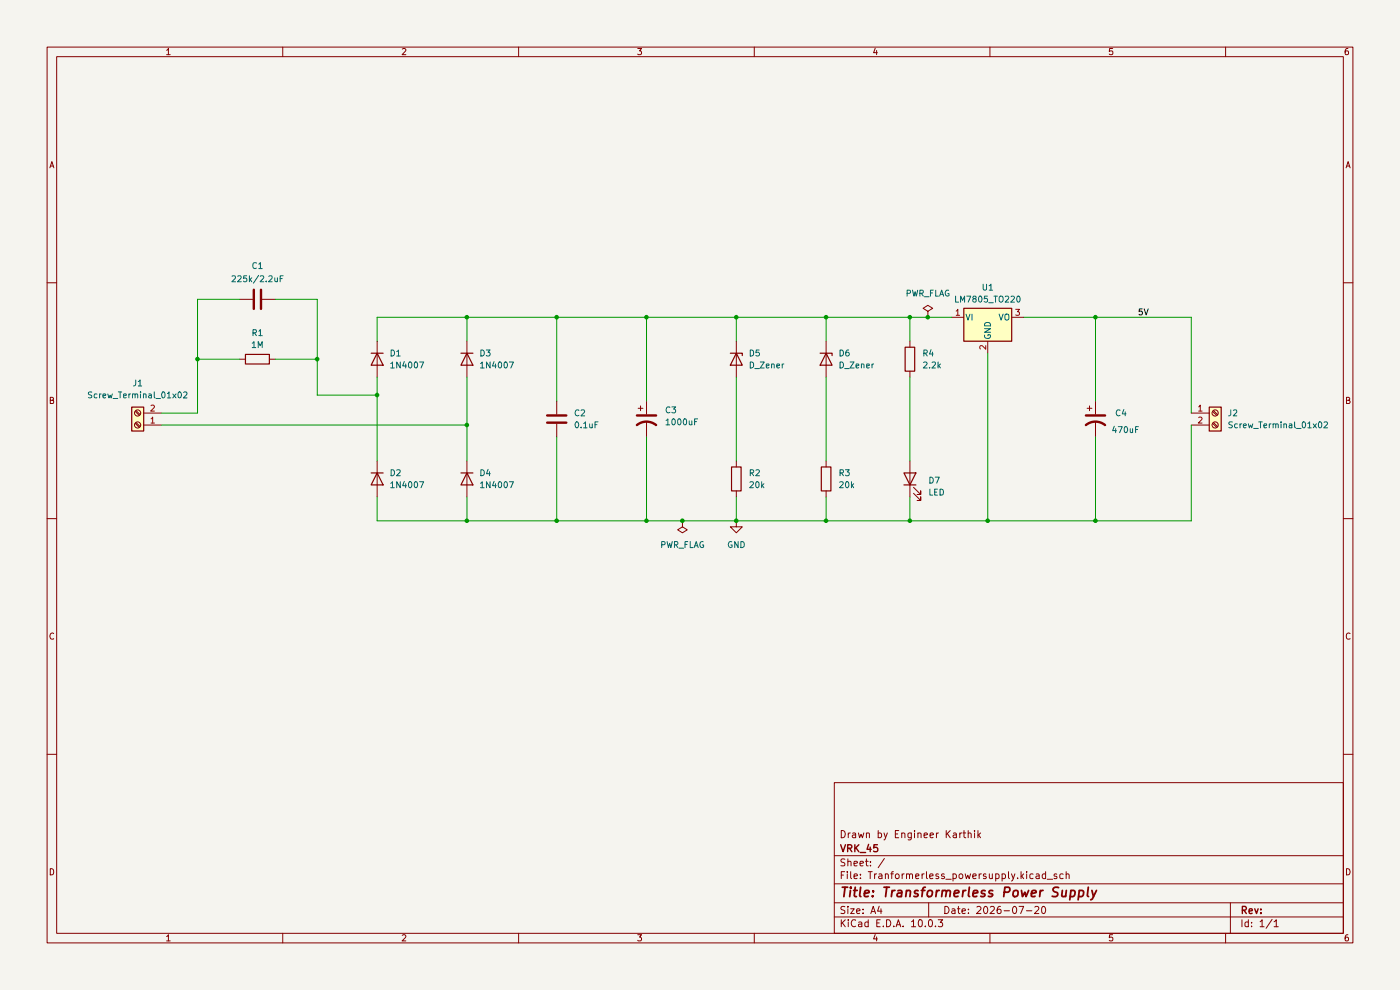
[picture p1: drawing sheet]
(kicad_sch
 (version 20260306)
 (generator "eeschema")
 (generator_version "10.0")
 (paper "A4")
 (title_block
  (title "Transformerless Power Supply")
  (date "2026-07-20")
  (company "VRK_45")
  (comment 1 "Drawn by Engineer Karthik"))
 (lib_symbols
  (symbol "Connector:Screw_Terminal_01x02"
   (pin_names
    (offset 1.016) (hide yes)) (exclude_from_sim no) (in_bom yes) (on_board yes)
   (in_pos_files yes)
   (duplicate_pin_numbers_are_jumpers no)
   (property "Reference" "J" (at 0 2.54 0) (show_name no) (do_not_autoplace no) (effects (font (size 1.27 1.27))))
   (property "Value" "Screw_Terminal_01x02" (at 0 -5.08 0) (show_name no) (do_not_autoplace no) (effects (font (size 1.27 1.27))))
   (property "Footprint" "" (at 0 0 0) (show_name no) (do_not_autoplace no) (hide yes) (effects (font (size 1.27 1.27))))
   (property "Datasheet" "" (at 0 0 0) (show_name no) (do_not_autoplace no) (hide yes) (effects (font (size 1.27 1.27))))
   (property "Description" "Generic screw terminal, single row, 01x02, script generated (kicad-library-utils/schlib/autogen/connector/)" (at 0 0 0) (show_name no) (do_not_autoplace no) (hide yes) (effects (font (size 1.27 1.27))))
   (symbol "Screw_Terminal_01x02_1_1"
    (rectangle (start -1.27 1.27) (end 1.27 -3.81) (stroke (width 0.254) (type default)) (fill (type background)))
    (polyline (pts (xy -0.5334 0.3302) (xy 0.3302 -0.508)) (stroke (width 0.1524) (type default)) (fill (type none)))
    (polyline (pts (xy -0.5334 -2.2098) (xy 0.3302 -3.048)) (stroke (width 0.1524) (type default)) (fill (type none)))
    (polyline (pts (xy -0.3556 0.508) (xy 0.508 -0.3302)) (stroke (width 0.1524) (type default)) (fill (type none)))
    (polyline (pts (xy -0.3556 -2.032) (xy 0.508 -2.8702)) (stroke (width 0.1524) (type default)) (fill (type none)))
    (circle (center 0 0) (radius 0.635) (stroke (width 0.1524) (type default)) (fill (type none)))
    (circle (center 0 -2.54) (radius 0.635) (stroke (width 0.1524) (type default)) (fill (type none)))
    (pin passive line (at -5.08 0 0) (length 3.81) (name "Pin_1" (effects (font (size 1.27 1.27)))) (number "1" (effects (font (size 1.27 1.27)))))
    (pin passive line (at -5.08 -2.54 0) (length 3.81) (name "Pin_2" (effects (font (size 1.27 1.27)))) (number "2" (effects (font (size 1.27 1.27))))))
   (embedded_fonts no))
  (symbol "Device:C"
   (pin_numbers (hide yes))
   (pin_names
    (offset 0.254)) (exclude_from_sim no) (in_bom yes) (on_board yes)
   (in_pos_files yes)
   (duplicate_pin_numbers_are_jumpers no)
   (property "Reference" "C" (at 0.635 2.54 0) (show_name no) (do_not_autoplace no) (effects (font (size 1.27 1.27)) (justify left)))
   (property "Value" "C" (at 0.635 -2.54 0) (show_name no) (do_not_autoplace no) (effects (font (size 1.27 1.27)) (justify left)))
   (property "Footprint" "" (at 0.9652 -3.81 0) (show_name no) (do_not_autoplace no) (hide yes) (effects (font (size 1.27 1.27))))
   (property "Datasheet" "" (at 0 0 0) (show_name no) (do_not_autoplace no) (hide yes) (effects (font (size 1.27 1.27))))
   (property "Description" "Unpolarized capacitor" (at 0 0 0) (show_name no) (do_not_autoplace no) (hide yes) (effects (font (size 1.27 1.27))))
   (symbol "C_0_1"
    (polyline (pts (xy -2.032 0.762) (xy 2.032 0.762)) (stroke (width 0.508) (type default)) (fill (type none)))
    (polyline (pts (xy -2.032 -0.762) (xy 2.032 -0.762)) (stroke (width 0.508) (type default)) (fill (type none))))
   (symbol "C_1_1"
    (pin passive line (at 0 3.81 270) (length 2.794) (name "" (effects (font (size 1.27 1.27)))) (number "1" (effects (font (size 1.27 1.27)))))
    (pin passive line (at 0 -3.81 90) (length 2.794) (name "" (effects (font (size 1.27 1.27)))) (number "2" (effects (font (size 1.27 1.27))))))
   (embedded_fonts no))
  (symbol "Device:C_Polarized_US"
   (pin_numbers (hide yes))
   (pin_names
    (offset 0.254) (hide yes)) (exclude_from_sim no) (in_bom yes) (on_board yes)
   (in_pos_files yes)
   (duplicate_pin_numbers_are_jumpers no)
   (property "Reference" "C" (at 0.635 2.54 0) (show_name no) (do_not_autoplace no) (effects (font (size 1.27 1.27)) (justify left)))
   (property "Value" "C_Polarized_US" (at 0.635 -2.54 0) (show_name no) (do_not_autoplace no) (effects (font (size 1.27 1.27)) (justify left)))
   (property "Footprint" "" (at 0 0 0) (show_name no) (do_not_autoplace no) (hide yes) (effects (font (size 1.27 1.27))))
   (property "Datasheet" "" (at 0 0 0) (show_name no) (do_not_autoplace no) (hide yes) (effects (font (size 1.27 1.27))))
   (property "Description" "Polarized capacitor, US symbol" (at 0 0 0) (show_name no) (do_not_autoplace no) (hide yes) (effects (font (size 1.27 1.27))))
   (symbol "C_Polarized_US_0_1"
    (polyline (pts (xy -2.032 0.762) (xy 2.032 0.762)) (stroke (width 0.508) (type default)) (fill (type none)))
    (polyline (pts (xy -1.778 2.286) (xy -0.762 2.286)) (stroke (width 0) (type default)) (fill (type none)))
    (polyline (pts (xy -1.27 1.778) (xy -1.27 2.794)) (stroke (width 0) (type default)) (fill (type none)))
    (arc (start -2.032 -1.27) (mid 0 -0.5572) (end 2.032 -1.27) (stroke (width 0.508) (type default)) (fill (type none))))
   (symbol "C_Polarized_US_1_1"
    (pin passive line (at 0 3.81 270) (length 2.794) (name "" (effects (font (size 1.27 1.27)))) (number "1" (effects (font (size 1.27 1.27)))))
    (pin passive line (at 0 -3.81 90) (length 3.302) (name "" (effects (font (size 1.27 1.27)))) (number "2" (effects (font (size 1.27 1.27))))))
   (embedded_fonts no))
  (symbol "Device:D_Zener"
   (pin_numbers (hide yes))
   (pin_names
    (offset 1.016) (hide yes)) (exclude_from_sim no) (in_bom yes) (on_board yes)
   (in_pos_files yes)
   (duplicate_pin_numbers_are_jumpers no)
   (property "Reference" "D" (at 0 2.54 0) (show_name no) (do_not_autoplace no) (effects (font (size 1.27 1.27))))
   (property "Value" "D_Zener" (at 0 -2.54 0) (show_name no) (do_not_autoplace no) (effects (font (size 1.27 1.27))))
   (property "Footprint" "" (at 0 0 0) (show_name no) (do_not_autoplace no) (hide yes) (effects (font (size 1.27 1.27))))
   (property "Datasheet" "" (at 0 0 0) (show_name no) (do_not_autoplace no) (hide yes) (effects (font (size 1.27 1.27))))
   (property "Description" "Zener diode" (at 0 0 0) (show_name no) (do_not_autoplace no) (hide yes) (effects (font (size 1.27 1.27))))
   (symbol "D_Zener_0_1"
    (polyline (pts (xy -1.27 -1.27) (xy -1.27 1.27) (xy -0.762 1.27)) (stroke (width 0.254) (type default)) (fill (type none)))
    (polyline (pts (xy 1.27 0) (xy -1.27 0)) (stroke (width 0) (type default)) (fill (type none)))
    (polyline (pts (xy 1.27 -1.27) (xy 1.27 1.27) (xy -1.27 0) (xy 1.27 -1.27)) (stroke (width 0.254) (type default)) (fill (type none))))
   (symbol "D_Zener_1_1"
    (pin passive line (at -3.81 0 0) (length 2.54) (name "K" (effects (font (size 1.27 1.27)))) (number "1" (effects (font (size 1.27 1.27)))))
    (pin passive line (at 3.81 0 180) (length 2.54) (name "A" (effects (font (size 1.27 1.27)))) (number "2" (effects (font (size 1.27 1.27))))))
   (embedded_fonts no))
  (symbol "Device:LED"
   (pin_numbers (hide yes))
   (pin_names
    (offset 1.016) (hide yes)) (exclude_from_sim no) (in_bom yes) (on_board yes)
   (in_pos_files yes)
   (duplicate_pin_numbers_are_jumpers no)
   (property "Reference" "D" (at 0 2.54 0) (show_name no) (do_not_autoplace no) (effects (font (size 1.27 1.27))))
   (property "Value" "LED" (at 0 -2.54 0) (show_name no) (do_not_autoplace no) (effects (font (size 1.27 1.27))))
   (property "Footprint" "" (at 0 0 0) (show_name no) (do_not_autoplace no) (hide yes) (effects (font (size 1.27 1.27))))
   (property "Datasheet" "" (at 0 0 0) (show_name no) (do_not_autoplace no) (hide yes) (effects (font (size 1.27 1.27))))
   (property "Description" "Light emitting diode" (at 0 0 0) (show_name no) (do_not_autoplace no) (hide yes) (effects (font (size 1.27 1.27))))
   (property "Sim.Pins" "1=K 2=A" (at 0 0 0) (show_name no) (do_not_autoplace no) (hide yes) (effects (font (size 1.27 1.27))))
   (symbol "LED_0_1"
    (polyline (pts (xy -3.048 -0.762) (xy -4.572 -2.286) (xy -3.81 -2.286) (xy -4.572 -2.286) (xy -4.572 -1.524)) (stroke (width 0) (type default)) (fill (type none)))
    (polyline (pts (xy -1.778 -0.762) (xy -3.302 -2.286) (xy -2.54 -2.286) (xy -3.302 -2.286) (xy -3.302 -1.524)) (stroke (width 0) (type default)) (fill (type none)))
    (polyline (pts (xy -1.27 0) (xy 1.27 0)) (stroke (width 0) (type default)) (fill (type none)))
    (polyline (pts (xy -1.27 -1.27) (xy -1.27 1.27)) (stroke (width 0.254) (type default)) (fill (type none)))
    (polyline (pts (xy 1.27 -1.27) (xy 1.27 1.27) (xy -1.27 0) (xy 1.27 -1.27)) (stroke (width 0.254) (type default)) (fill (type none))))
   (symbol "LED_1_1"
    (pin passive line (at -3.81 0 0) (length 2.54) (name "K" (effects (font (size 1.27 1.27)))) (number "1" (effects (font (size 1.27 1.27)))))
    (pin passive line (at 3.81 0 180) (length 2.54) (name "A" (effects (font (size 1.27 1.27)))) (number "2" (effects (font (size 1.27 1.27))))))
   (embedded_fonts no))
  (symbol "Device:R"
   (pin_numbers (hide yes))
   (pin_names
    (offset 0)) (exclude_from_sim no) (in_bom yes) (on_board yes)
   (in_pos_files yes)
   (duplicate_pin_numbers_are_jumpers no)
   (property "Reference" "R" (at 2.032 0 90) (show_name no) (do_not_autoplace no) (effects (font (size 1.27 1.27))))
   (property "Value" "R" (at 0 0 90) (show_name no) (do_not_autoplace no) (effects (font (size 1.27 1.27))))
   (property "Footprint" "" (at -1.778 0 90) (show_name no) (do_not_autoplace no) (hide yes) (effects (font (size 1.27 1.27))))
   (property "Datasheet" "" (at 0 0 0) (show_name no) (do_not_autoplace no) (hide yes) (effects (font (size 1.27 1.27))))
   (property "Description" "Resistor" (at 0 0 0) (show_name no) (do_not_autoplace no) (hide yes) (effects (font (size 1.27 1.27))))
   (symbol "R_0_1"
    (rectangle (start -1.016 -2.54) (end 1.016 2.54) (stroke (width 0.254) (type default)) (fill (type none))))
   (symbol "R_1_1"
    (pin passive line (at 0 3.81 270) (length 1.27) (name "" (effects (font (size 1.27 1.27)))) (number "1" (effects (font (size 1.27 1.27)))))
    (pin passive line (at 0 -3.81 90) (length 1.27) (name "" (effects (font (size 1.27 1.27)))) (number "2" (effects (font (size 1.27 1.27))))))
   (embedded_fonts no))
  (symbol "Diode:1N4007"
   (pin_numbers (hide yes))
   (pin_names (hide yes)) (exclude_from_sim no) (in_bom yes) (on_board yes)
   (in_pos_files yes)
   (duplicate_pin_numbers_are_jumpers no)
   (property "Reference" "D" (at 0 2.54 0) (show_name no) (do_not_autoplace no) (effects (font (size 1.27 1.27))))
   (property "Value" "1N4007" (at 0 -2.54 0) (show_name no) (do_not_autoplace no) (effects (font (size 1.27 1.27))))
   (property "Footprint" "Diode_THT:D_DO-41_SOD81_P10.16mm_Horizontal" (at 0 -4.445 0) (show_name no) (do_not_autoplace no) (hide yes) (effects (font (size 1.27 1.27))))
   (property "Datasheet" "http://www.vishay.com/docs/88503/1n4001.pdf" (at 0 0 0) (show_name no) (do_not_autoplace no) (hide yes) (effects (font (size 1.27 1.27))))
   (property "Description" "1000V 1A General Purpose Rectifier Diode, DO-41" (at 0 0 0) (show_name no) (do_not_autoplace no) (hide yes) (effects (font (size 1.27 1.27))))
   (property "Sim.Device" "D" (at 0 0 0) (show_name no) (do_not_autoplace no) (hide yes) (effects (font (size 1.27 1.27))))
   (property "Sim.Pins" "1=K 2=A" (at 0 0 0) (show_name no) (do_not_autoplace no) (hide yes) (effects (font (size 1.27 1.27))))
   (symbol "1N4007_0_1"
    (polyline (pts (xy -1.27 1.27) (xy -1.27 -1.27)) (stroke (width 0.254) (type default)) (fill (type none)))
    (polyline (pts (xy 1.27 1.27) (xy 1.27 -1.27) (xy -1.27 0) (xy 1.27 1.27)) (stroke (width 0.254) (type default)) (fill (type none)))
    (polyline (pts (xy 1.27 0) (xy -1.27 0)) (stroke (width 0) (type default)) (fill (type none))))
   (symbol "1N4007_1_1"
    (pin passive line (at -3.81 0 0) (length 2.54) (name "K" (effects (font (size 1.27 1.27)))) (number "1" (effects (font (size 1.27 1.27)))))
    (pin passive line (at 3.81 0 180) (length 2.54) (name "A" (effects (font (size 1.27 1.27)))) (number "2" (effects (font (size 1.27 1.27))))))
   (embedded_fonts no))
  (symbol "Regulator_Linear:LM7805_TO220"
   (pin_names
    (offset 0.254)) (exclude_from_sim no) (in_bom yes) (on_board yes)
   (in_pos_files yes)
   (duplicate_pin_numbers_are_jumpers no)
   (property "Reference" "U" (at -3.81 3.175 0) (show_name no) (do_not_autoplace no) (effects (font (size 1.27 1.27))))
   (property "Value" "LM7805_TO220" (at 0 3.175 0) (show_name no) (do_not_autoplace no) (effects (font (size 1.27 1.27)) (justify left)))
   (property "Footprint" "Package_TO_SOT_THT:TO-220-3_Vertical" (at 0 5.715 0) (show_name no) (do_not_autoplace no) (hide yes) (effects (font (size 1.27 1.27)
    (italic yes))))
   (property "Datasheet" "https://www.onsemi.cn/PowerSolutions/document/MC7800-D.PDF" (at 0 -1.27 0) (show_name no) (do_not_autoplace no) (hide yes) (effects (font (size 1.27 1.27))))
   (property "Description" "Positive 1A 35V Linear Regulator, Fixed Output 5V, TO-220" (at 0 0 0) (show_name no) (do_not_autoplace no) (hide yes) (effects (font (size 1.27 1.27))))
   (symbol "LM7805_TO220_0_1"
    (rectangle (start -5.08 1.905) (end 5.08 -5.08) (stroke (width 0.254) (type default)) (fill (type background))))
   (symbol "LM7805_TO220_1_1"
    (pin power_in line (at -7.62 0 0) (length 2.54) (name "VI" (effects (font (size 1.27 1.27)))) (number "1" (effects (font (size 1.27 1.27)))))
    (pin power_in line (at 0 -7.62 90) (length 2.54) (name "GND" (effects (font (size 1.27 1.27)))) (number "2" (effects (font (size 1.27 1.27)))))
    (pin power_out line (at 7.62 0 180) (length 2.54) (name "VO" (effects (font (size 1.27 1.27)))) (number "3" (effects (font (size 1.27 1.27))))))
   (embedded_fonts no))
  (symbol "power:GND"
   (power global)
   (pin_numbers (hide yes))
   (pin_names
    (offset 0) (hide yes)) (exclude_from_sim no) (in_bom yes) (on_board yes)
   (in_pos_files yes)
   (duplicate_pin_numbers_are_jumpers no)
   (property "Reference" "#PWR" (at 0 -6.35 0) (show_name no) (do_not_autoplace no) (hide yes) (effects (font (size 1.27 1.27))))
   (property "Value" "GND" (at 0 -3.81 0) (show_name no) (do_not_autoplace no) (effects (font (size 1.27 1.27))))
   (property "Footprint" "" (at 0 0 0) (show_name no) (do_not_autoplace no) (hide yes) (effects (font (size 1.27 1.27))))
   (property "Datasheet" "" (at 0 0 0) (show_name no) (do_not_autoplace no) (hide yes) (effects (font (size 1.27 1.27))))
   (property "Description" "Power symbol creates a global label with name \"GND\" , ground" (at 0 0 0) (show_name no) (do_not_autoplace no) (hide yes) (effects (font (size 1.27 1.27))))
   (symbol "GND_0_1"
    (polyline (pts (xy 0 0) (xy 0 -1.27) (xy 1.27 -1.27) (xy 0 -2.54) (xy -1.27 -1.27) (xy 0 -1.27)) (stroke (width 0) (type default)) (fill (type none))))
   (symbol "GND_1_1"
    (pin power_in line (at 0 0 270) (length 0) (name "" (effects (font (size 1.27 1.27)))) (number "1" (effects (font (size 1.27 1.27))))))
   (embedded_fonts no))
  (symbol "power:PWR_FLAG"
   (power global)
   (pin_numbers (hide yes))
   (pin_names
    (offset 0) (hide yes)) (exclude_from_sim no) (in_bom yes) (on_board yes)
   (in_pos_files yes)
   (duplicate_pin_numbers_are_jumpers no)
   (property "Reference" "#FLG" (at 0 1.905 0) (show_name no) (do_not_autoplace no) (hide yes) (effects (font (size 1.27 1.27))))
   (property "Value" "PWR_FLAG" (at 0 3.81 0) (show_name no) (do_not_autoplace no) (effects (font (size 1.27 1.27))))
   (property "Footprint" "" (at 0 0 0) (show_name no) (do_not_autoplace no) (hide yes) (effects (font (size 1.27 1.27))))
   (property "Datasheet" "" (at 0 0 0) (show_name no) (do_not_autoplace no) (hide yes) (effects (font (size 1.27 1.27))))
   (property "Description" "Special symbol for telling ERC where power comes from" (at 0 0 0) (show_name no) (do_not_autoplace no) (hide yes) (effects (font (size 1.27 1.27))))
   (symbol "PWR_FLAG_0_0"
    (pin power_out line (at 0 0 90) (length 0) (name "" (effects (font (size 1.27 1.27)))) (number "1" (effects (font (size 1.27 1.27))))))
   (symbol "PWR_FLAG_0_1"
    (polyline (pts (xy 0 0) (xy 0 1.27) (xy -1.016 1.905) (xy 0 2.54) (xy 1.016 1.905) (xy 0 1.27)) (stroke (width 0) (type default)) (fill (type none))))
   (embedded_fonts no)))
 (junction
  (at 99.06 90.17)
  (diameter 0)
  (color 0 0 0 0))
 (junction
  (at 99.06 110.49)
  (diameter 0)
  (color 0 0 0 0))
 (junction
  (at 156.21 110.49)
  (diameter 0)
  (color 0 0 0 0))
 (junction
  (at 137.16 110.49)
  (diameter 0)
  (color 0 0 0 0))
 (junction
  (at 41.91 76.2)
  (diameter 0)
  (color 0 0 0 0))
 (junction
  (at 137.16 67.31)
  (diameter 0)
  (color 0 0 0 0))
 (junction
  (at 193.04 110.49)
  (diameter 0)
  (color 0 0 0 0))
 (junction
  (at 118.11 110.49)
  (diameter 0)
  (color 0 0 0 0))
 (junction
  (at 156.21 67.31)
  (diameter 0)
  (color 0 0 0 0))
 (junction
  (at 118.11 67.31)
  (diameter 0)
  (color 0 0 0 0))
 (junction
  (at 175.26 67.31)
  (diameter 0)
  (color 0 0 0 0))
 (junction
  (at 99.06 67.31)
  (diameter 0)
  (color 0 0 0 0))
 (junction
  (at 144.78 110.49)
  (diameter 0)
  (color 0 0 0 0))
 (junction
  (at 196.85 67.31)
  (diameter 0)
  (color 0 0 0 0))
 (junction
  (at 67.31 76.2)
  (diameter 0)
  (color 0 0 0 0))
 (junction
  (at 232.41 67.31)
  (diameter 0)
  (color 0 0 0 0))
 (junction
  (at 232.41 110.49)
  (diameter 0)
  (color 0 0 0 0))
 (junction
  (at 175.26 110.49)
  (diameter 0)
  (color 0 0 0 0))
 (junction
  (at 193.04 67.31)
  (diameter 0)
  (color 0 0 0 0))
 (junction
  (at 80.01 83.82)
  (diameter 0)
  (color 0 0 0 0))
 (junction
  (at 209.55 110.49)
  (diameter 0)
  (color 0 0 0 0))
 (wire
  (pts (xy 58.42 76.2) (xy 67.31 76.2))
  (stroke (width 0) (type default)))
 (wire
  (pts (xy 156.21 72.39) (xy 156.21 67.31))
  (stroke (width 0) (type default)))
 (wire
  (pts (xy 99.06 80.01) (xy 99.06 90.17))
  (stroke (width 0) (type default)))
 (wire
  (pts (xy 232.41 92.71) (xy 232.41 110.49))
  (stroke (width 0) (type default)))
 (wire
  (pts (xy 193.04 67.31) (xy 193.04 72.39))
  (stroke (width 0) (type default)))
 (wire
  (pts (xy 175.26 67.31) (xy 193.04 67.31))
  (stroke (width 0) (type default)))
 (wire
  (pts (xy 80.01 80.01) (xy 80.01 83.82))
  (stroke (width 0) (type default)))
 (wire
  (pts (xy 41.91 63.5) (xy 41.91 76.2))
  (stroke (width 0) (type default)))
 (wire
  (pts (xy 67.31 83.82) (xy 80.01 83.82))
  (stroke (width 0) (type default)))
 (wire
  (pts (xy 99.06 67.31) (xy 118.11 67.31))
  (stroke (width 0) (type default)))
 (wire
  (pts (xy 50.8 76.2) (xy 41.91 76.2))
  (stroke (width 0) (type default)))
 (wire
  (pts (xy 209.55 110.49) (xy 232.41 110.49))
  (stroke (width 0) (type default)))
 (wire
  (pts (xy 232.41 67.31) (xy 232.41 85.09))
  (stroke (width 0) (type default)))
 (wire
  (pts (xy 137.16 92.71) (xy 137.16 110.49))
  (stroke (width 0) (type default)))
 (wire
  (pts (xy 193.04 105.41) (xy 193.04 110.49))
  (stroke (width 0) (type default)))
 (wire
  (pts (xy 118.11 92.71) (xy 118.11 110.49))
  (stroke (width 0) (type default)))
 (wire
  (pts (xy 232.41 110.49) (xy 252.73 110.49))
  (stroke (width 0) (type default)))
 (wire
  (pts (xy 118.11 110.49) (xy 99.06 110.49))
  (stroke (width 0) (type default)))
 (wire
  (pts (xy 232.41 67.31) (xy 252.73 67.31))
  (stroke (width 0) (type default)))
 (wire
  (pts (xy 80.01 83.82) (xy 80.01 97.79))
  (stroke (width 0) (type default)))
 (wire
  (pts (xy 175.26 80.01) (xy 175.26 97.79))
  (stroke (width 0) (type default)))
 (wire
  (pts (xy 196.85 67.31) (xy 201.93 67.31))
  (stroke (width 0) (type default)))
 (wire
  (pts (xy 67.31 63.5) (xy 67.31 76.2))
  (stroke (width 0) (type default)))
 (wire
  (pts (xy 80.01 110.49) (xy 99.06 110.49))
  (stroke (width 0) (type default)))
 (wire
  (pts (xy 137.16 110.49) (xy 118.11 110.49))
  (stroke (width 0) (type default)))
 (wire
  (pts (xy 193.04 110.49) (xy 209.55 110.49))
  (stroke (width 0) (type default)))
 (wire
  (pts (xy 118.11 85.09) (xy 118.11 67.31))
  (stroke (width 0) (type default)))
 (wire
  (pts (xy 118.11 67.31) (xy 137.16 67.31))
  (stroke (width 0) (type default)))
 (wire
  (pts (xy 144.78 110.49) (xy 137.16 110.49))
  (stroke (width 0) (type default)))
 (wire
  (pts (xy 193.04 67.31) (xy 196.85 67.31))
  (stroke (width 0) (type default)))
 (wire
  (pts (xy 99.06 90.17) (xy 99.06 97.79))
  (stroke (width 0) (type default)))
 (wire
  (pts (xy 175.26 72.39) (xy 175.26 67.31))
  (stroke (width 0) (type default)))
 (wire
  (pts (xy 99.06 110.49) (xy 99.06 105.41))
  (stroke (width 0) (type default)))
 (wire
  (pts (xy 252.73 87.63) (xy 252.73 67.31))
  (stroke (width 0) (type default)))
 (wire
  (pts (xy 80.01 67.31) (xy 99.06 67.31))
  (stroke (width 0) (type default)))
 (wire
  (pts (xy 41.91 76.2) (xy 41.91 87.63))
  (stroke (width 0) (type default)))
 (wire
  (pts (xy 34.29 90.17) (xy 99.06 90.17))
  (stroke (width 0) (type default)))
 (wire
  (pts (xy 137.16 67.31) (xy 137.16 85.09))
  (stroke (width 0) (type default)))
 (wire
  (pts (xy 175.26 67.31) (xy 156.21 67.31))
  (stroke (width 0) (type default)))
 (wire
  (pts (xy 80.01 105.41) (xy 80.01 110.49))
  (stroke (width 0) (type default)))
 (wire
  (pts (xy 156.21 110.49) (xy 144.78 110.49))
  (stroke (width 0) (type default)))
 (wire
  (pts (xy 175.26 105.41) (xy 175.26 110.49))
  (stroke (width 0) (type default)))
 (wire
  (pts (xy 80.01 72.39) (xy 80.01 67.31))
  (stroke (width 0) (type default)))
 (wire
  (pts (xy 175.26 110.49) (xy 193.04 110.49))
  (stroke (width 0) (type default)))
 (wire
  (pts (xy 67.31 76.2) (xy 67.31 83.82))
  (stroke (width 0) (type default)))
 (wire
  (pts (xy 252.73 90.17) (xy 252.73 110.49))
  (stroke (width 0) (type default)))
 (wire
  (pts (xy 209.55 74.93) (xy 209.55 110.49))
  (stroke (width 0) (type default)))
 (wire
  (pts (xy 58.42 63.5) (xy 67.31 63.5))
  (stroke (width 0) (type default)))
 (wire
  (pts (xy 217.17 67.31) (xy 232.41 67.31))
  (stroke (width 0) (type default)))
 (wire
  (pts (xy 193.04 80.01) (xy 193.04 97.79))
  (stroke (width 0) (type default)))
 (wire
  (pts (xy 156.21 105.41) (xy 156.21 110.49))
  (stroke (width 0) (type default)))
 (wire
  (pts (xy 41.91 63.5) (xy 50.8 63.5))
  (stroke (width 0) (type default)))
 (wire
  (pts (xy 156.21 67.31) (xy 137.16 67.31))
  (stroke (width 0) (type default)))
 (wire
  (pts (xy 99.06 67.31) (xy 99.06 72.39))
  (stroke (width 0) (type default)))
 (wire
  (pts (xy 175.26 110.49) (xy 156.21 110.49))
  (stroke (width 0) (type default)))
 (wire
  (pts (xy 156.21 80.01) (xy 156.21 97.79))
  (stroke (width 0) (type default)))
 (wire
  (pts (xy 34.29 87.63) (xy 41.91 87.63))
  (stroke (width 0) (type default)))
 (label "5V"
  (at 241.3 67.31 0)
  (effects (font (size 1.27 1.27)) (justify left bottom)))
 (symbol
  (lib_id "Diode:1N4007")
  (at 99.06 101.6 270)
  (unit 1)
  (body_style 1)
  (exclude_from_sim no)
  (in_bom yes)
  (on_board yes)
  (in_pos_files yes)
  (dnp no)
  (fields_autoplaced yes)
  (property "Reference" "D4" (at 101.6 100.3299 90) (show_name no) (do_not_autoplace no) (effects (font (size 1.27 1.27)) (justify left)))
  (property "Value" "1N4007" (at 101.6 102.8699 90) (show_name no) (do_not_autoplace no) (effects (font (size 1.27 1.27)) (justify left)))
  (property "Footprint" "Diode_THT:D_DO-41_SOD81_P10.16mm_Horizontal" (at 94.615 101.6 0) (hide yes) (show_name no) (do_not_autoplace no) (effects (font (size 1.27 1.27))))
  (property "Datasheet" "http://www.vishay.com/docs/88503/1n4001.pdf" (at 99.06 101.6 0) (hide yes) (show_name no) (do_not_autoplace no) (effects (font (size 1.27 1.27))))
  (property "Description" "1000V 1A General Purpose Rectifier Diode, DO-41" (at 99.06 101.6 0) (hide yes) (show_name no) (do_not_autoplace no) (effects (font (size 1.27 1.27))))
  (property "Sim.Device" "D" (at 99.06 101.6 0) (hide yes) (show_name no) (do_not_autoplace no) (effects (font (size 1.27 1.27))))
  (property "Sim.Pins" "1=K 2=A" (at 99.06 101.6 0) (hide yes) (show_name no) (do_not_autoplace no) (effects (font (size 1.27 1.27))))
  (pin "2")
  (pin "1"))
 (symbol
  (lib_id "Diode:1N4007")
  (at 80.01 101.6 270)
  (unit 1)
  (body_style 1)
  (exclude_from_sim no)
  (in_bom yes)
  (on_board yes)
  (in_pos_files yes)
  (dnp no)
  (fields_autoplaced yes)
  (property "Reference" "D2" (at 82.55 100.3299 90) (show_name no) (do_not_autoplace no) (effects (font (size 1.27 1.27)) (justify left)))
  (property "Value" "1N4007" (at 82.55 102.8699 90) (show_name no) (do_not_autoplace no) (effects (font (size 1.27 1.27)) (justify left)))
  (property "Footprint" "Diode_THT:D_DO-41_SOD81_P10.16mm_Horizontal" (at 75.565 101.6 0) (hide yes) (show_name no) (do_not_autoplace no) (effects (font (size 1.27 1.27))))
  (property "Datasheet" "http://www.vishay.com/docs/88503/1n4001.pdf" (at 80.01 101.6 0) (hide yes) (show_name no) (do_not_autoplace no) (effects (font (size 1.27 1.27))))
  (property "Description" "1000V 1A General Purpose Rectifier Diode, DO-41" (at 80.01 101.6 0) (hide yes) (show_name no) (do_not_autoplace no) (effects (font (size 1.27 1.27))))
  (property "Sim.Device" "D" (at 80.01 101.6 0) (hide yes) (show_name no) (do_not_autoplace no) (effects (font (size 1.27 1.27))))
  (property "Sim.Pins" "1=K 2=A" (at 80.01 101.6 0) (hide yes) (show_name no) (do_not_autoplace no) (effects (font (size 1.27 1.27))))
  (pin "2")
  (pin "1"))
 (symbol
  (lib_id "Device:R")
  (at 175.26 101.6 0)
  (unit 1)
  (body_style 1)
  (exclude_from_sim no)
  (in_bom yes)
  (on_board yes)
  (in_pos_files yes)
  (dnp no)
  (fields_autoplaced yes)
  (property "Reference" "R3" (at 177.8 100.3299 0) (show_name no) (do_not_autoplace no) (effects (font (size 1.27 1.27)) (justify left)))
  (property "Value" "20k" (at 177.8 102.8699 0) (show_name no) (do_not_autoplace no) (effects (font (size 1.27 1.27)) (justify left)))
  (property "Footprint" "Resistor_THT:R_Axial_DIN0207_L6.3mm_D2.5mm_P7.62mm_Horizontal" (at 173.482 101.6 90) (hide yes) (show_name no) (do_not_autoplace no) (effects (font (size 1.27 1.27))))
  (property "Datasheet" "" (at 175.26 101.6 0) (hide yes) (show_name no) (do_not_autoplace no) (effects (font (size 1.27 1.27))))
  (property "Description" "Resistor" (at 175.26 101.6 0) (hide yes) (show_name no) (do_not_autoplace no) (effects (font (size 1.27 1.27))))
  (pin "1")
  (pin "2"))
 (symbol
  (lib_id "Connector:Screw_Terminal_01x02")
  (at 257.81 87.63 0)
  (unit 1)
  (body_style 1)
  (exclude_from_sim no)
  (in_bom yes)
  (on_board yes)
  (in_pos_files yes)
  (dnp no)
  (fields_autoplaced yes)
  (property "Reference" "J2" (at 260.35 87.6299 0) (show_name no) (do_not_autoplace no) (effects (font (size 1.27 1.27)) (justify left)))
  (property "Value" "Screw_Terminal_01x02" (at 260.35 90.1699 0) (show_name no) (do_not_autoplace no) (effects (font (size 1.27 1.27)) (justify left)))
  (property "Footprint" "TerminalBlock_Phoenix:TerminalBlock_Phoenix_PT-1,5-2-5.0-H_1x02_P5.00mm_Horizontal" (at 257.81 87.63 0) (hide yes) (show_name no) (do_not_autoplace no) (effects (font (size 1.27 1.27))))
  (property "Datasheet" "" (at 257.81 87.63 0) (hide yes) (show_name no) (do_not_autoplace no) (effects (font (size 1.27 1.27))))
  (property "Description" "Generic screw terminal, single row, 01x02, script generated (kicad-library-utils/schlib/autogen/connector/)" (at 257.81 87.63 0) (hide yes) (show_name no) (do_not_autoplace no) (effects (font (size 1.27 1.27))))
  (pin "1")
  (pin "2"))
 (symbol
  (lib_id "Device:C")
  (at 118.11 88.9 0)
  (unit 1)
  (body_style 1)
  (exclude_from_sim no)
  (in_bom yes)
  (on_board yes)
  (in_pos_files yes)
  (dnp no)
  (property "Reference" "C2" (at 121.666 87.63 0) (show_name no) (do_not_autoplace no) (effects (font (size 1.27 1.27)) (justify left)))
  (property "Value" "0.1uF" (at 121.666 90.17 0) (show_name no) (do_not_autoplace no) (effects (font (size 1.27 1.27)) (justify left)))
  (property "Footprint" "Capacitor_THT:C_Disc_D4.7mm_W2.5mm_P5.00mm" (at 119.0752 92.71 0) (hide yes) (show_name no) (do_not_autoplace no) (effects (font (size 1.27 1.27))))
  (property "Datasheet" "" (at 118.11 88.9 0) (hide yes) (show_name no) (do_not_autoplace no) (effects (font (size 1.27 1.27))))
  (property "Description" "Unpolarized capacitor" (at 118.11 88.9 0) (hide yes) (show_name no) (do_not_autoplace no) (effects (font (size 1.27 1.27))))
  (pin "1")
  (pin "2"))
 (symbol
  (lib_id "Diode:1N4007")
  (at 80.01 76.2 270)
  (unit 1)
  (body_style 1)
  (exclude_from_sim no)
  (in_bom yes)
  (on_board yes)
  (in_pos_files yes)
  (dnp no)
  (fields_autoplaced yes)
  (property "Reference" "D1" (at 82.55 74.9299 90) (show_name no) (do_not_autoplace no) (effects (font (size 1.27 1.27)) (justify left)))
  (property "Value" "1N4007" (at 82.55 77.4699 90) (show_name no) (do_not_autoplace no) (effects (font (size 1.27 1.27)) (justify left)))
  (property "Footprint" "Diode_THT:D_DO-41_SOD81_P10.16mm_Horizontal" (at 75.565 76.2 0) (hide yes) (show_name no) (do_not_autoplace no) (effects (font (size 1.27 1.27))))
  (property "Datasheet" "http://www.vishay.com/docs/88503/1n4001.pdf" (at 80.01 76.2 0) (hide yes) (show_name no) (do_not_autoplace no) (effects (font (size 1.27 1.27))))
  (property "Description" "1000V 1A General Purpose Rectifier Diode, DO-41" (at 80.01 76.2 0) (hide yes) (show_name no) (do_not_autoplace no) (effects (font (size 1.27 1.27))))
  (property "Sim.Device" "D" (at 80.01 76.2 0) (hide yes) (show_name no) (do_not_autoplace no) (effects (font (size 1.27 1.27))))
  (property "Sim.Pins" "1=K 2=A" (at 80.01 76.2 0) (hide yes) (show_name no) (do_not_autoplace no) (effects (font (size 1.27 1.27))))
  (pin "2")
  (pin "1"))
 (symbol
  (lib_id "Device:C_Polarized_US")
  (at 232.41 88.9 0)
  (unit 1)
  (body_style 1)
  (exclude_from_sim no)
  (in_bom yes)
  (on_board yes)
  (in_pos_files yes)
  (dnp no)
  (property "Reference" "C4" (at 236.474 87.63 0) (show_name no) (do_not_autoplace no) (effects (font (size 1.27 1.27)) (justify left)))
  (property "Value" "470uF" (at 235.712 91.186 0) (show_name no) (do_not_autoplace no) (effects (font (size 1.27 1.27)) (justify left)))
  (property "Footprint" "Capacitor_THT:CP_Radial_D10.0mm_P3.80mm" (at 232.41 88.9 0) (hide yes) (show_name no) (do_not_autoplace no) (effects (font (size 1.27 1.27))))
  (property "Datasheet" "" (at 232.41 88.9 0) (hide yes) (show_name no) (do_not_autoplace no) (effects (font (size 1.27 1.27))))
  (property "Description" "Polarized capacitor, US symbol" (at 232.41 88.9 0) (hide yes) (show_name no) (do_not_autoplace no) (effects (font (size 1.27 1.27))))
  (pin "1")
  (pin "2"))
 (symbol
  (lib_id "Connector:Screw_Terminal_01x02")
  (at 29.21 90.17 180)
  (unit 1)
  (body_style 1)
  (exclude_from_sim no)
  (in_bom yes)
  (on_board yes)
  (in_pos_files yes)
  (dnp no)
  (fields_autoplaced yes)
  (property "Reference" "J1" (at 29.21 81.28 0) (show_name no) (do_not_autoplace no) (effects (font (size 1.27 1.27))))
  (property "Value" "Screw_Terminal_01x02" (at 29.21 83.82 0) (show_name no) (do_not_autoplace no) (effects (font (size 1.27 1.27))))
  (property "Footprint" "TerminalBlock_Phoenix:TerminalBlock_Phoenix_PT-1,5-2-5.0-H_1x02_P5.00mm_Horizontal" (at 29.21 90.17 0) (hide yes) (show_name no) (do_not_autoplace no) (effects (font (size 1.27 1.27))))
  (property "Datasheet" "" (at 29.21 90.17 0) (hide yes) (show_name no) (do_not_autoplace no) (effects (font (size 1.27 1.27))))
  (property "Description" "Generic screw terminal, single row, 01x02, script generated (kicad-library-utils/schlib/autogen/connector/)" (at 29.21 90.17 0) (hide yes) (show_name no) (do_not_autoplace no) (effects (font (size 1.27 1.27))))
  (pin "1")
  (pin "2"))
 (symbol
  (lib_id "power:GND")
  (at 156.21 110.49 0)
  (unit 1)
  (body_style 1)
  (exclude_from_sim no)
  (in_bom yes)
  (on_board yes)
  (in_pos_files yes)
  (dnp no)
  (fields_autoplaced yes)
  (property "Reference" "#PWR01" (at 156.21 116.84 0) (hide yes) (show_name no) (do_not_autoplace no) (effects (font (size 1.27 1.27))))
  (property "Value" "GND" (at 156.21 115.57 0) (show_name no) (do_not_autoplace no) (effects (font (size 1.27 1.27))))
  (property "Footprint" "" (at 156.21 110.49 0) (hide yes) (show_name no) (do_not_autoplace no) (effects (font (size 1.27 1.27))))
  (property "Datasheet" "" (at 156.21 110.49 0) (hide yes) (show_name no) (do_not_autoplace no) (effects (font (size 1.27 1.27))))
  (property "Description" "Power symbol creates a global label with name \"GND\" , ground" (at 156.21 110.49 0) (hide yes) (show_name no) (do_not_autoplace no) (effects (font (size 1.27 1.27))))
  (pin "1"))
 (symbol
  (lib_id "Device:C")
  (at 54.61 63.5 90)
  (unit 1)
  (body_style 1)
  (exclude_from_sim no)
  (in_bom yes)
  (on_board yes)
  (in_pos_files yes)
  (dnp no)
  (property "Reference" "C1" (at 54.61 56.388 90) (show_name no) (do_not_autoplace no) (effects (font (size 1.27 1.27))))
  (property "Value" "225k/2.2uF" (at 54.61 59.182 90) (show_name no) (do_not_autoplace no) (effects (font (size 1.27 1.27))))
  (property "Footprint" "Capacitor_THT:C_Rect_L18.0mm_W6.0mm_P15.00mm_FKS3_FKP3" (at 58.42 62.5348 0) (hide yes) (show_name no) (do_not_autoplace no) (effects (font (size 1.27 1.27))))
  (property "Datasheet" "" (at 54.61 63.5 0) (hide yes) (show_name no) (do_not_autoplace no) (effects (font (size 1.27 1.27))))
  (property "Description" "Unpolarized capacitor" (at 54.61 63.5 0) (hide yes) (show_name no) (do_not_autoplace no) (effects (font (size 1.27 1.27))))
  (pin "1")
  (pin "2"))
 (symbol
  (lib_id "power:PWR_FLAG")
  (at 196.85 67.31 0)
  (unit 1)
  (body_style 1)
  (exclude_from_sim no)
  (in_bom yes)
  (on_board yes)
  (in_pos_files yes)
  (dnp no)
  (fields_autoplaced yes)
  (property "Reference" "#FLG01" (at 196.85 65.405 0) (hide yes) (show_name no) (do_not_autoplace no) (effects (font (size 1.27 1.27))))
  (property "Value" "PWR_FLAG" (at 196.85 62.23 0) (show_name no) (do_not_autoplace no) (effects (font (size 1.27 1.27))))
  (property "Footprint" "" (at 196.85 67.31 0) (hide yes) (show_name no) (do_not_autoplace no) (effects (font (size 1.27 1.27))))
  (property "Datasheet" "" (at 196.85 67.31 0) (hide yes) (show_name no) (do_not_autoplace no) (effects (font (size 1.27 1.27))))
  (property "Description" "Special symbol for telling ERC where power comes from" (at 196.85 67.31 0) (hide yes) (show_name no) (do_not_autoplace no) (effects (font (size 1.27 1.27))))
  (pin "1"))
 (symbol
  (lib_id "power:PWR_FLAG")
  (at 144.78 110.49 180)
  (unit 1)
  (body_style 1)
  (exclude_from_sim no)
  (in_bom yes)
  (on_board yes)
  (in_pos_files yes)
  (dnp no)
  (fields_autoplaced yes)
  (property "Reference" "#FLG02" (at 144.78 112.395 0) (hide yes) (show_name no) (do_not_autoplace no) (effects (font (size 1.27 1.27))))
  (property "Value" "PWR_FLAG" (at 144.78 115.57 0) (show_name no) (do_not_autoplace no) (effects (font (size 1.27 1.27))))
  (property "Footprint" "" (at 144.78 110.49 0) (hide yes) (show_name no) (do_not_autoplace no) (effects (font (size 1.27 1.27))))
  (property "Datasheet" "" (at 144.78 110.49 0) (hide yes) (show_name no) (do_not_autoplace no) (effects (font (size 1.27 1.27))))
  (property "Description" "Special symbol for telling ERC where power comes from" (at 144.78 110.49 0) (hide yes) (show_name no) (do_not_autoplace no) (effects (font (size 1.27 1.27))))
  (pin "1"))
 (symbol
  (lib_id "Device:R")
  (at 193.04 76.2 0)
  (unit 1)
  (body_style 1)
  (exclude_from_sim no)
  (in_bom yes)
  (on_board yes)
  (in_pos_files yes)
  (dnp no)
  (fields_autoplaced yes)
  (property "Reference" "R4" (at 195.58 74.9299 0) (show_name no) (do_not_autoplace no) (effects (font (size 1.27 1.27)) (justify left)))
  (property "Value" "2.2k" (at 195.58 77.4699 0) (show_name no) (do_not_autoplace no) (effects (font (size 1.27 1.27)) (justify left)))
  (property "Footprint" "Resistor_THT:R_Axial_DIN0207_L6.3mm_D2.5mm_P7.62mm_Horizontal" (at 191.262 76.2 90) (hide yes) (show_name no) (do_not_autoplace no) (effects (font (size 1.27 1.27))))
  (property "Datasheet" "" (at 193.04 76.2 0) (hide yes) (show_name no) (do_not_autoplace no) (effects (font (size 1.27 1.27))))
  (property "Description" "Resistor" (at 193.04 76.2 0) (hide yes) (show_name no) (do_not_autoplace no) (effects (font (size 1.27 1.27))))
  (pin "1")
  (pin "2"))
 (symbol
  (lib_id "Device:R")
  (at 156.21 101.6 0)
  (unit 1)
  (body_style 1)
  (exclude_from_sim no)
  (in_bom yes)
  (on_board yes)
  (in_pos_files yes)
  (dnp no)
  (fields_autoplaced yes)
  (property "Reference" "R2" (at 158.75 100.3299 0) (show_name no) (do_not_autoplace no) (effects (font (size 1.27 1.27)) (justify left)))
  (property "Value" "20k" (at 158.75 102.8699 0) (show_name no) (do_not_autoplace no) (effects (font (size 1.27 1.27)) (justify left)))
  (property "Footprint" "Resistor_THT:R_Axial_DIN0207_L6.3mm_D2.5mm_P7.62mm_Horizontal" (at 154.432 101.6 90) (hide yes) (show_name no) (do_not_autoplace no) (effects (font (size 1.27 1.27))))
  (property "Datasheet" "" (at 156.21 101.6 0) (hide yes) (show_name no) (do_not_autoplace no) (effects (font (size 1.27 1.27))))
  (property "Description" "Resistor" (at 156.21 101.6 0) (hide yes) (show_name no) (do_not_autoplace no) (effects (font (size 1.27 1.27))))
  (pin "1")
  (pin "2"))
 (symbol
  (lib_id "Regulator_Linear:LM7805_TO220")
  (at 209.55 67.31 0)
  (unit 1)
  (body_style 1)
  (exclude_from_sim no)
  (in_bom yes)
  (on_board yes)
  (in_pos_files yes)
  (dnp no)
  (fields_autoplaced yes)
  (property "Reference" "U1" (at 209.55 60.96 0) (show_name no) (do_not_autoplace no) (effects (font (size 1.27 1.27))))
  (property "Value" "LM7805_TO220" (at 209.55 63.5 0) (show_name no) (do_not_autoplace no) (effects (font (size 1.27 1.27))))
  (property "Footprint" "Package_TO_SOT_THT:TO-220-3_Vertical" (at 209.55 61.595 0) (hide yes) (show_name no) (do_not_autoplace no) (effects (font (size 1.27 1.27)
    (italic yes))))
  (property "Datasheet" "https://www.onsemi.cn/PowerSolutions/document/MC7800-D.PDF" (at 209.55 68.58 0) (hide yes) (show_name no) (do_not_autoplace no) (effects (font (size 1.27 1.27))))
  (property "Description" "Positive 1A 35V Linear Regulator, Fixed Output 5V, TO-220" (at 209.55 67.31 0) (hide yes) (show_name no) (do_not_autoplace no) (effects (font (size 1.27 1.27))))
  (pin "1")
  (pin "3")
  (pin "2"))
 (symbol
  (lib_id "Device:D_Zener")
  (at 175.26 76.2 270)
  (unit 1)
  (body_style 1)
  (exclude_from_sim no)
  (in_bom yes)
  (on_board yes)
  (in_pos_files yes)
  (dnp no)
  (fields_autoplaced yes)
  (property "Reference" "D6" (at 177.8 74.9299 90) (show_name no) (do_not_autoplace no) (effects (font (size 1.27 1.27)) (justify left)))
  (property "Value" "D_Zener" (at 177.8 77.4699 90) (show_name no) (do_not_autoplace no) (effects (font (size 1.27 1.27)) (justify left)))
  (property "Footprint" "Diode_THT:D_A-405_P7.62mm_Horizontal" (at 175.26 76.2 0) (hide yes) (show_name no) (do_not_autoplace no) (effects (font (size 1.27 1.27))))
  (property "Datasheet" "" (at 175.26 76.2 0) (hide yes) (show_name no) (do_not_autoplace no) (effects (font (size 1.27 1.27))))
  (property "Description" "Zener diode" (at 175.26 76.2 0) (hide yes) (show_name no) (do_not_autoplace no) (effects (font (size 1.27 1.27))))
  (pin "2")
  (pin "1"))
 (symbol
  (lib_id "Diode:1N4007")
  (at 99.06 76.2 270)
  (unit 1)
  (body_style 1)
  (exclude_from_sim no)
  (in_bom yes)
  (on_board yes)
  (in_pos_files yes)
  (dnp no)
  (fields_autoplaced yes)
  (property "Reference" "D3" (at 101.6 74.9299 90) (show_name no) (do_not_autoplace no) (effects (font (size 1.27 1.27)) (justify left)))
  (property "Value" "1N4007" (at 101.6 77.4699 90) (show_name no) (do_not_autoplace no) (effects (font (size 1.27 1.27)) (justify left)))
  (property "Footprint" "Diode_THT:D_DO-41_SOD81_P10.16mm_Horizontal" (at 94.615 76.2 0) (hide yes) (show_name no) (do_not_autoplace no) (effects (font (size 1.27 1.27))))
  (property "Datasheet" "http://www.vishay.com/docs/88503/1n4001.pdf" (at 99.06 76.2 0) (hide yes) (show_name no) (do_not_autoplace no) (effects (font (size 1.27 1.27))))
  (property "Description" "1000V 1A General Purpose Rectifier Diode, DO-41" (at 99.06 76.2 0) (hide yes) (show_name no) (do_not_autoplace no) (effects (font (size 1.27 1.27))))
  (property "Sim.Device" "D" (at 99.06 76.2 0) (hide yes) (show_name no) (do_not_autoplace no) (effects (font (size 1.27 1.27))))
  (property "Sim.Pins" "1=K 2=A" (at 99.06 76.2 0) (hide yes) (show_name no) (do_not_autoplace no) (effects (font (size 1.27 1.27))))
  (pin "2")
  (pin "1"))
 (symbol
  (lib_id "Device:R")
  (at 54.61 76.2 90)
  (unit 1)
  (body_style 1)
  (exclude_from_sim no)
  (in_bom yes)
  (on_board yes)
  (in_pos_files yes)
  (dnp no)
  (property "Reference" "R1" (at 54.61 70.612 90) (show_name no) (do_not_autoplace no) (effects (font (size 1.27 1.27))))
  (property "Value" "1M" (at 54.61 73.152 90) (show_name no) (do_not_autoplace no) (effects (font (size 1.27 1.27))))
  (property "Footprint" "Resistor_THT:R_Axial_DIN0207_L6.3mm_D2.5mm_P7.62mm_Horizontal" (at 54.61 77.978 90) (hide yes) (show_name no) (do_not_autoplace no) (effects (font (size 1.27 1.27))))
  (property "Datasheet" "" (at 54.61 76.2 0) (hide yes) (show_name no) (do_not_autoplace no) (effects (font (size 1.27 1.27))))
  (property "Description" "Resistor" (at 54.61 76.2 0) (hide yes) (show_name no) (do_not_autoplace no) (effects (font (size 1.27 1.27))))
  (pin "1")
  (pin "2"))
 (symbol
  (lib_id "Device:LED")
  (at 193.04 101.6 90)
  (unit 1)
  (body_style 1)
  (exclude_from_sim no)
  (in_bom yes)
  (on_board yes)
  (in_pos_files yes)
  (dnp no)
  (fields_autoplaced yes)
  (property "Reference" "D7" (at 196.85 101.9174 90) (show_name no) (do_not_autoplace no) (effects (font (size 1.27 1.27)) (justify right)))
  (property "Value" "LED" (at 196.85 104.4574 90) (show_name no) (do_not_autoplace no) (effects (font (size 1.27 1.27)) (justify right)))
  (property "Footprint" "LED_THT:LED_D5.0mm" (at 193.04 101.6 0) (hide yes) (show_name no) (do_not_autoplace no) (effects (font (size 1.27 1.27))))
  (property "Datasheet" "" (at 193.04 101.6 0) (hide yes) (show_name no) (do_not_autoplace no) (effects (font (size 1.27 1.27))))
  (property "Description" "Light emitting diode" (at 193.04 101.6 0) (hide yes) (show_name no) (do_not_autoplace no) (effects (font (size 1.27 1.27))))
  (property "Sim.Pins" "1=K 2=A" (at 193.04 101.6 0) (hide yes) (show_name no) (do_not_autoplace no) (effects (font (size 1.27 1.27))))
  (pin "2")
  (pin "1"))
 (symbol
  (lib_id "Device:D_Zener")
  (at 156.21 76.2 270)
  (unit 1)
  (body_style 1)
  (exclude_from_sim no)
  (in_bom yes)
  (on_board yes)
  (in_pos_files yes)
  (dnp no)
  (fields_autoplaced yes)
  (property "Reference" "D5" (at 158.75 74.9299 90) (show_name no) (do_not_autoplace no) (effects (font (size 1.27 1.27)) (justify left)))
  (property "Value" "D_Zener" (at 158.75 77.4699 90) (show_name no) (do_not_autoplace no) (effects (font (size 1.27 1.27)) (justify left)))
  (property "Footprint" "Diode_THT:D_A-405_P7.62mm_Horizontal" (at 156.21 76.2 0) (hide yes) (show_name no) (do_not_autoplace no) (effects (font (size 1.27 1.27))))
  (property "Datasheet" "" (at 156.21 76.2 0) (hide yes) (show_name no) (do_not_autoplace no) (effects (font (size 1.27 1.27))))
  (property "Description" "Zener diode" (at 156.21 76.2 0) (hide yes) (show_name no) (do_not_autoplace no) (effects (font (size 1.27 1.27))))
  (pin "2")
  (pin "1"))
 (symbol
  (lib_id "Device:C_Polarized_US")
  (at 137.16 88.9 0)
  (unit 1)
  (body_style 1)
  (exclude_from_sim no)
  (in_bom yes)
  (on_board yes)
  (in_pos_files yes)
  (dnp no)
  (fields_autoplaced yes)
  (property "Reference" "C3" (at 140.97 86.9949 0) (show_name no) (do_not_autoplace no) (effects (font (size 1.27 1.27)) (justify left)))
  (property "Value" "1000uF" (at 140.97 89.5349 0) (show_name no) (do_not_autoplace no) (effects (font (size 1.27 1.27)) (justify left)))
  (property "Footprint" "Capacitor_THT:CP_Radial_D10.0mm_P5.00mm" (at 137.16 88.9 0) (hide yes) (show_name no) (do_not_autoplace no) (effects (font (size 1.27 1.27))))
  (property "Datasheet" "" (at 137.16 88.9 0) (hide yes) (show_name no) (do_not_autoplace no) (effects (font (size 1.27 1.27))))
  (property "Description" "Polarized capacitor, US symbol" (at 137.16 88.9 0) (hide yes) (show_name no) (do_not_autoplace no) (effects (font (size 1.27 1.27))))
  (pin "1")
  (pin "2"))
 (sheet_instances
  (path ""
   (page "1")))
 (embedded_fonts no))
